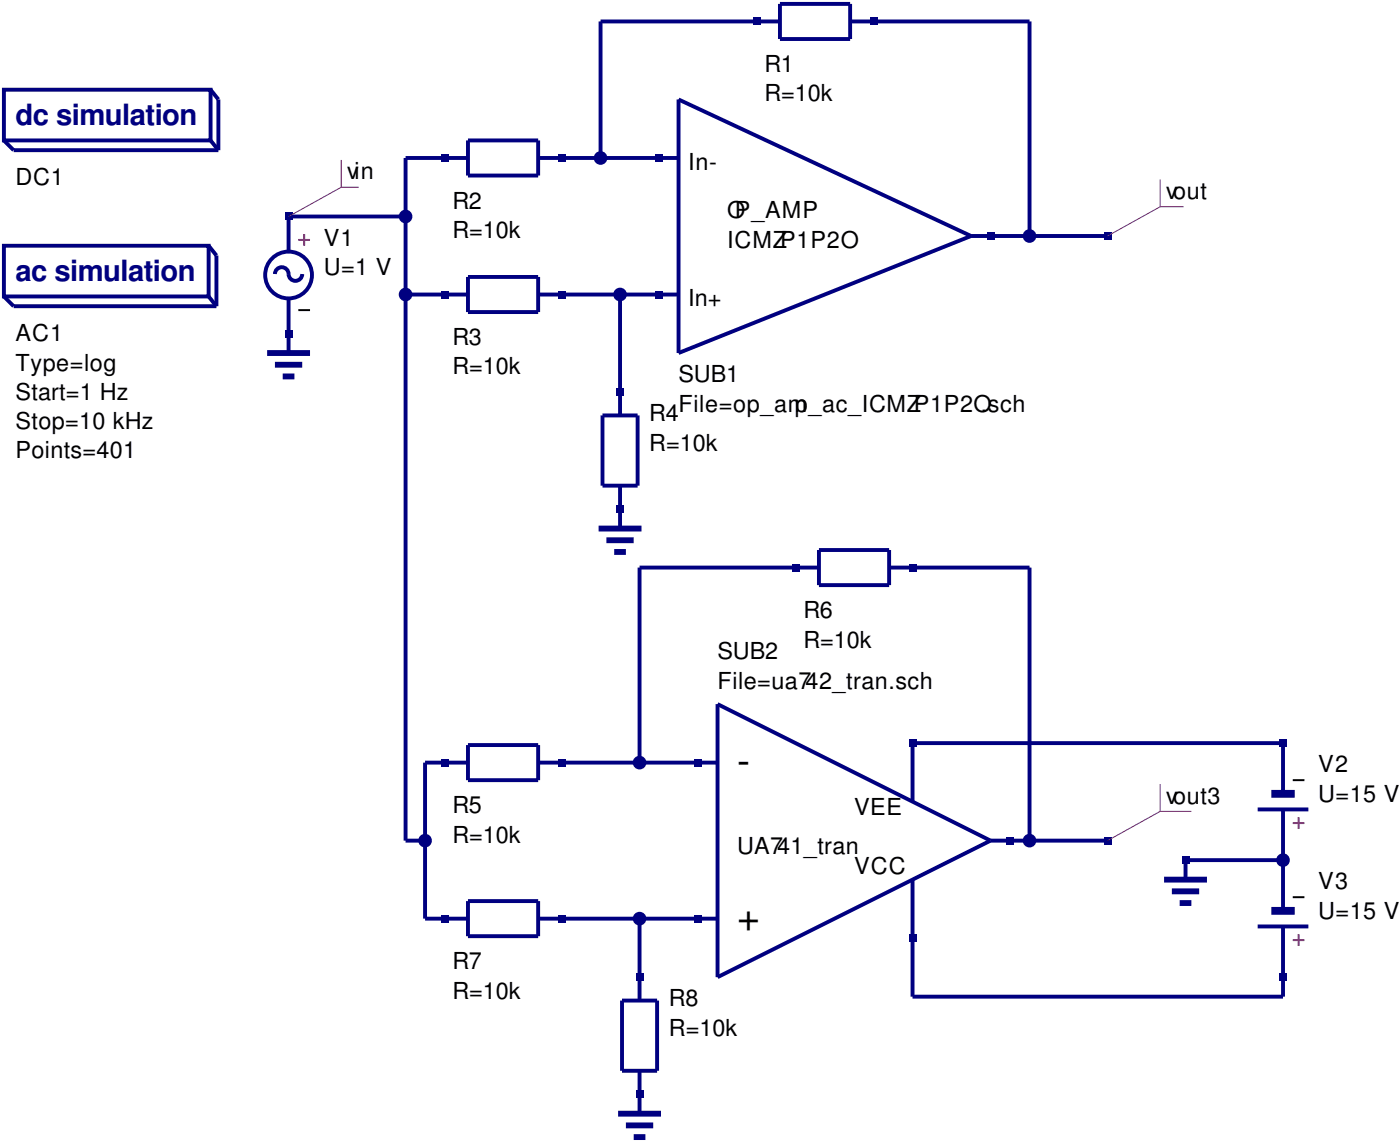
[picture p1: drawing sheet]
<svg xmlns="http://www.w3.org/2000/svg" width="253mm" height="206mm" viewBox="0 0 253 206" stroke-linecap="round" stroke-linejoin="round" font-family="sans-serif">
<g fill="none" stroke="#000080" stroke-width=".71" stroke-linecap="butt">
<path d="M.7 16.2h37.4v9.2h-37.4zM38.1 16.2l1.4 1.8v9.2M122.8 18l52.9 24.7-52.9 21.2zM141.1 .7h12.7v6.4h-12.7zM141.1 3.9h-32.4v24.7M153.8 3.9h32.5v38.8M.7 25.4l1.8 1.8h37M38.1 25.4l1.4 1.8M73.4 39.2h-21.2v6.3M84.7 25.4h12.7v6.3h-12.7zM84.7 28.6h-11.3v123.4h3.5M97.4 28.6h25.4"/>
<path d="M.7 44.4h37v9.2h-37zM.7 53.6l1.8 1.8h36.7M37.7 53.6l1.5 1.8M37.7 44.4l1.5 1.8v9.2M49.7 49.6a1.23 1.23 0 0 1 1.3-1.3 1.23 1.23 0 0 1 1.2 1.3 1.23 1.23 0 0 0 1.2 1.2 1.23 1.23 0 0 0 1.3-1.2M52.2 54v9.9M73.4 53.3h11.3M84.7 50.1h12.7v6.3h-12.7zM97.4 53.3h25.4M112.2 53.3v21.8M175.7 42.7h24.7M109 75.1h6.4v12.7h-6.4z"/>
<path d="M112.2 87.8v7.8M148.2 99.5h12.7v6.3h-12.7zM148.2 102.7h-32.5v35.2M160.9 102.7h25.4v49.3M84.7 134.8h12.7v6.3h-12.7zM84.7 137.9h-7.8v28.3h7.8M97.4 137.9h32.4M129.8 127.4l49.4 24.6-49.4 24.7zM165.1 159.1v21.2h67v-12.7M179.2 152h21.2M227.5 146.4h9.2M232.1 143.6v-9.2h-67v10.6"/>
<path d="M232.1 155.6h-17.6v3.5M232.1 146.4v18.3M84.7 163h12.7v6.3h-12.7zM97.4 166.2h32.4M115.7 166.2v14.8M227.5 167.6h9.2M112.5 181h6.4v12.7h-6.4zM115.7 193.7v7.7"/>
<circle cx="52.2" cy="49.7" r="4.2"/>
</g>
<path d="M54 43.4h2.1M55 42.3v2.1M233.9 148.9h2.1M235 147.8v2.1M233.9 170h2.1M235 169v2.1" fill="none" stroke="#f00" stroke-width=".35"/>
<path d="M54 56.1h2.1M233.9 141.1h2.1M233.9 162.3h2.1" fill="none" stroke="#000" stroke-width=".35"/>
<path d="M48.3 63.9h7.8M49.7 66h5M51.2 68.1h2.1M108.3 95.6h7.8M109.7 97.7h5M111.1 99.8h2.1M210.6 159.1h7.8M212 161.2h5M213.4 163.3h2.1M111.8 201.4h7.8M113.2 203.6h5M114.7 205.7h2.1" fill="none" stroke="#000080" stroke-width="1.1" stroke-linecap="butt"/>
<path d="M230 143.6h4.2M230 164.7h4.2" fill="none" stroke="#000080" stroke-width="1.4" stroke-linecap="butt"/>
<path d="M51.5 38.5h1.4v1.4h-1.4z" fill-rule="evenodd" fill="#000080"/>
<path d="M61.7 33.9h3.2M61.7 28.9v5M61.7 33.9l-9.5 5.3" fill="none" stroke="#800080" stroke-width=".18"/>
<g fill="#000080">
<path d="M51.5 59.6h1.4v1.4h-1.4z" fill-rule="evenodd"/>
<path d="M118.5 27.9h1.4v1.4h-1.4z" fill-rule="evenodd"/>
<path d="M79.7 27.9h1.4v1.4h-1.4z" fill-rule="evenodd"/>
<path d="M100.9 27.9h1.4v1.4h-1.4z" fill-rule="evenodd"/>
<circle cx="73.4" cy="39.2" r="1.06"/>
</g>
<circle cx="73.4" cy="39.2" r="1.06" fill="none" stroke="#000080" stroke-width=".35"/>
<g fill="#000080">
<path d="M118.5 52.6h1.4v1.4h-1.4z" fill-rule="evenodd"/>
<path d="M178.5 42h1.4v1.4h-1.4z" fill-rule="evenodd"/>
<path d="M136.2 3.2h1.4v1.4h-1.4z" fill-rule="evenodd"/>
<path d="M157.3 3.2h1.5v1.4h-1.5z" fill-rule="evenodd"/>
<circle cx="108.7" cy="28.6" r="1.06"/>
</g>
<circle cx="108.7" cy="28.6" r="1.06" fill="none" stroke="#000080" stroke-width=".35"/>
<circle cx="186.3" cy="42.7" r="1.06" fill="#000080"/>
<circle cx="186.3" cy="42.7" r="1.06" fill="none" stroke="#000080" stroke-width=".35"/>
<path d="M199.7 42h1.4v1.4h-1.4z" fill-rule="evenodd" fill="#000080"/>
<path d="M209.9 37.4h4.2M209.9 32.5v4.9M209.9 37.4l-9.5 5.3" fill="none" stroke="#800080" stroke-width=".18"/>
<g fill="#000080">
<path d="M79.7 52.6h1.4v1.4h-1.4z" fill-rule="evenodd"/>
<path d="M100.9 52.6h1.4v1.4h-1.4z" fill-rule="evenodd"/>
<circle cx="73.4" cy="53.3" r="1.06"/>
</g>
<circle cx="73.4" cy="53.3" r="1.06" fill="none" stroke="#000080" stroke-width=".35"/>
<g fill="#000080">
<path d="M125.6 137.2h1.4v1.4h-1.4z" fill-rule="evenodd"/>
<path d="M125.6 165.5h1.4v1.4h-1.4z" fill-rule="evenodd"/>
<path d="M182 151.3h1.4v1.5h-1.4z" fill-rule="evenodd"/>
<path d="M199.7 151.3h1.4v1.5h-1.4z" fill-rule="evenodd"/>
</g>
<path d="M209.9 146.8h5.6M209.9 141.8v5M209.9 146.8l-9.5 5.2" fill="none" stroke="#800080" stroke-width=".18"/>
<circle cx="76.9" cy="152" r="1.06" fill="#000080"/>
<circle cx="76.9" cy="152" r="1.06" fill="none" stroke="#000080" stroke-width=".35"/>
<g fill="#000080">
<path d="M79.7 137.2h1.4v1.4h-1.4z" fill-rule="evenodd"/>
<path d="M100.9 137.2h1.4v1.4h-1.4z" fill-rule="evenodd"/>
<path d="M79.7 165.5h1.4v1.4h-1.4z" fill-rule="evenodd"/>
<path d="M100.9 165.5h1.4v1.4h-1.4z" fill-rule="evenodd"/>
<path d="M164.4 169h1.4v1.4h-1.4z" fill-rule="evenodd"/>
<path d="M164.4 133.7h1.4v1.4h-1.4z" fill-rule="evenodd"/>
<circle cx="232.1" cy="155.6" r="1.06"/>
</g>
<circle cx="232.1" cy="155.6" r="1.06" fill="none" stroke="#000080" stroke-width=".35"/>
<g fill="#000080">
<path d="M231.4 133.7h1.4v1.4h-1.4z" fill-rule="evenodd"/>
<path d="M231.4 176h1.4v1.4h-1.4z" fill-rule="evenodd"/>
<path d="M213.8 154.9h1.4v1.4h-1.4z" fill-rule="evenodd"/>
<path d="M143.2 102h1.4v1.4h-1.4z" fill-rule="evenodd"/>
<path d="M164.4 102h1.4v1.4h-1.4z" fill-rule="evenodd"/>
<circle cx="115.7" cy="137.9" r="1.06"/>
</g>
<circle cx="115.7" cy="137.9" r="1.06" fill="none" stroke="#000080" stroke-width=".35"/>
<circle cx="186.3" cy="152" r="1.06" fill="#000080"/>
<circle cx="186.3" cy="152" r="1.06" fill="none" stroke="#000080" stroke-width=".35"/>
<g fill="#000080">
<path d="M115 197.2h1.4v1.4h-1.4z" fill-rule="evenodd"/>
<path d="M115 176h1.4v1.4h-1.4z" fill-rule="evenodd"/>
<circle cx="115.7" cy="166.2" r="1.06"/>
</g>
<circle cx="115.7" cy="166.2" r="1.06" fill="none" stroke="#000080" stroke-width=".35"/>
<g fill="#000080">
<path d="M111.5 91.4h1.4v1.4h-1.4z" fill-rule="evenodd"/>
<path d="M111.5 70.2h1.4v1.4h-1.4z" fill-rule="evenodd"/>
<circle cx="112.2" cy="53.3" r="1.06"/>
</g>
<circle cx="112.2" cy="53.3" r="1.06" fill="none" stroke="#000080" stroke-width=".35"/>
<g font-size="7.1">
<text x="133.3" y="140.1">-</text>
<text x="133.3" y="168.3">+</text>
</g>
<g font-size="5.3" fill="#000080">
<text x="2.8" y="22.6">dc simulation</text>
<text x="2.8" y="50.8">ac simulation</text>
</g>
<g font-size="4.2">
<text x="138.3" y="13.1">R1</text>
<text x="138.3" y="18.3">R=10k</text>
<text x="2.8" y="33.5">DC1</text>
<text x="62.8" y="32.5">vin</text>
<text x="124.5" y="30.7">In-</text>
<text x="211" y="36">vout</text>
<text x="81.8" y="37.7">R2</text>
<text x="131.6" y="39.5">OP_AMP</text>
<text x="58.6" y="44.4">V1</text>
<text x="81.8" y="43">R=10k</text>
<text x="131.6" y="44.8">ICMZP1P2O</text>
<text x="58.6" y="49.7">U=1 V</text>
<text x="124.5" y="55.4">In+</text>
<text x="2.8" y="61.7">AC1</text>
<text x="81.8" y="62.4">R3</text>
<text x="2.8" y="67">Type=log</text>
<text x="81.8" y="67.7">R=10k</text>
<text x="122.8" y="69.1">SUB1</text>
<text x="2.8" y="72.3">Start=1 Hz</text>
<text x="2.8" y="77.6">Stop=10 kHz</text>
<text x="117.5" y="76.2">R4</text>
<text x="122.8" y="74.4">File=op_am</text>
<text x="143.8" y="74.4">p_ac_ICMZP1P2O.sch</text>
<text x="2.8" y="82.9">Points=401</text>
<text x="117.5" y="81.5">R=10k</text>
<text x="145.3" y="111.8">R6</text>
<text x="129.8" y="119.2">SUB2</text>
<text x="145.3" y="117.1">R=10k</text>
<text x="129.8" y="124.5">File=ua742_tran.sch</text>
<text x="238.5" y="139.7">V2</text>
<text x="81.8" y="147.1">R5</text>
<text x="154.5" y="147.5">VEE</text>
<text x="211" y="145.3">vout3</text>
<text x="238.5" y="145">U=15 V</text>
<text x="81.8" y="152.4">R=10k</text>
<text x="133.3" y="154.5">UA741_tran</text>
<text x="154.5" y="158">VCC</text>
<text x="238.5" y="160.9">V3</text>
<text x="238.5" y="166.2">U=15 V</text>
<text x="81.8" y="175.3">R7</text>
<text x="81.8" y="180.6">R=10k</text>
<text x="121" y="182">R8</text>
<text x="121" y="187.3">R=10k</text>
</g>
</svg>
